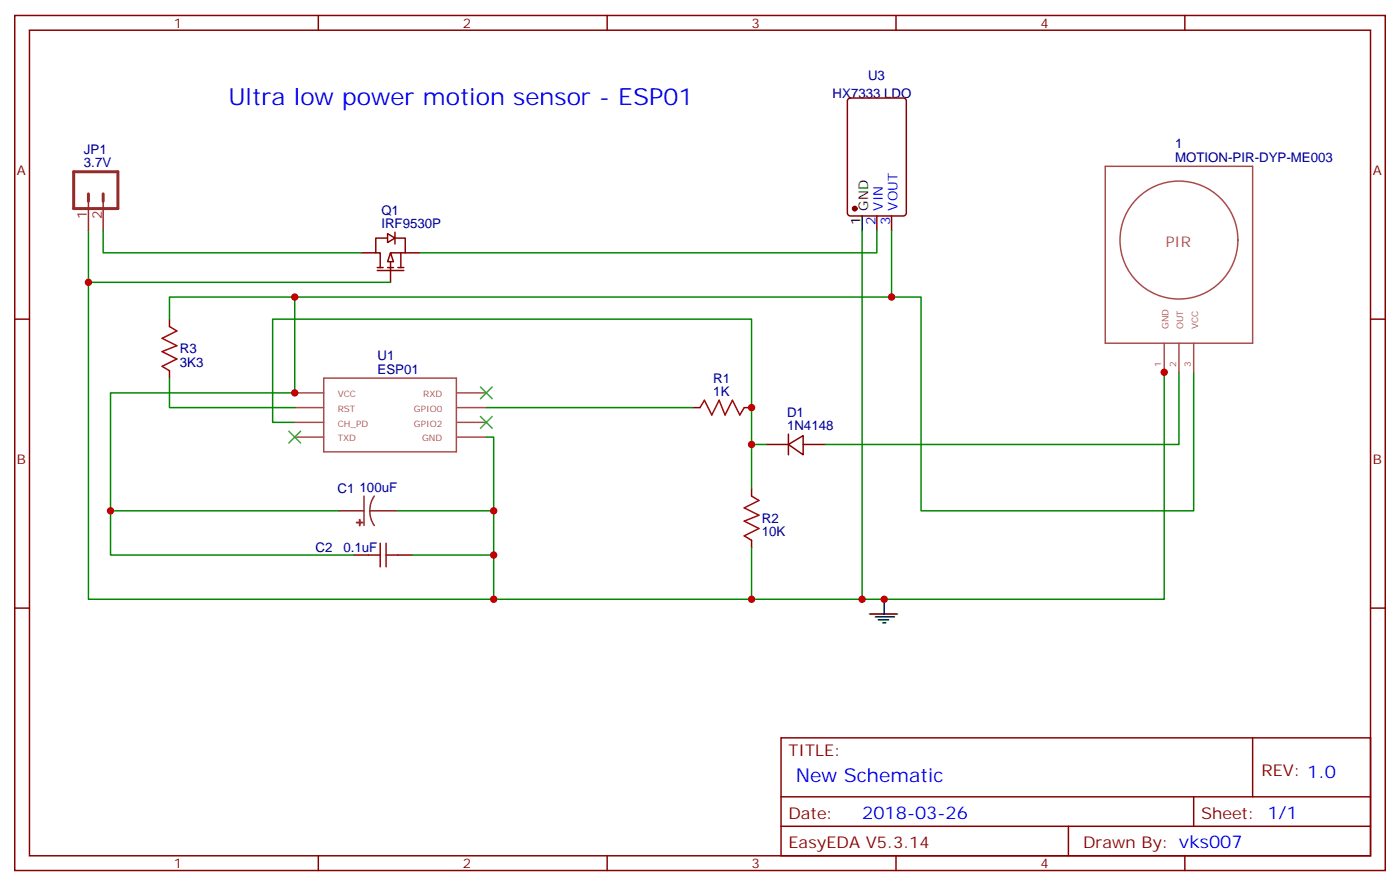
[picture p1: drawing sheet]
<svg xmlns="http://www.w3.org/2000/svg" width="335mm" height="212mm" viewBox="0 0 335 212" stroke-linecap="round" stroke-linejoin="round" font-family="sans-serif">
<g fill="none" stroke="#870000" stroke-width=".35">
<path d="M3.5 3.7h328.1v204.6h-328.1zM7.1 7.2h321v197.6h-321zM76.2 3.7v3.5M145.3 3.7v3.5M214.5 3.7v3.5M283.6 3.7v3.5M203.1 23.7l.5-.2h12.7a.71 .71 0 0 1 .7 .7v26.8a.76 .76 0 0 1-.7 .7h-12.7a.76 .76 0 0 1-.8-.7v-26.8zM92.8 57h-2.8v3.5h1v3.5M94.5 55.6v2.8M94.5 57h2.5v3.5h-3.5v7.1M209.9 51.7v3.5M213.4 51.7v3.5"/>
<path d="M3.5 76.4h3.6M40.6 76.4v1.7M86.4 60.5h3.6M90.3 64h1.4M90.3 64.7h6.4M92.8 64h1.4M95.2 64h1.5M96 60.5v3.5M97 60.5h3.5M328.1 76.4h3.5M40.6 88.7v1.8M165.8 97.5h1.8"/>
<path d="M178.2 97.5h1.7M179.9 116.9v1.8M183.4 106.4h5.3M188.7 106.4l3.6-2.2v4.6zM188.7 103.9v4.9M192.3 106.4h5.3M84.7 132.8h3.5M95.2 132.8h3.6M179.9 129.3v1.8M3.5 145.5h3.6M328.1 145.5h3.5M187 176.6h141.1v28.2h-141.1z"/>
<path d="M299.9 176.6v14.1M187 190.7h141.1M187 197.7h141.1M255.8 197.7v7.1M285.8 190.7v7M76.2 204.8v3.5M145.3 204.8v3.5M214.5 204.8v3.5M283.6 204.8v3.5"/>
</g>
<path d="M206.4 51.7v3.5M208.1 146.9h6.7M209.5 147.6h4.6M210.3 148.3h2.4M211.3 149h.7M211.7 143.4v3.5" fill="none" stroke="#000" stroke-width=".35"/>
<path d="M21.2 48.2v7M24.7 48.2v7M87.1 118.7v7.1M89.6 118.7l-.8 1.7-.3 1.8M81.1 122.2h6M88.5 122.2l.3 1.9 .8 1.7M88.5 122.2h6.7" fill="none" stroke="#8c2424" stroke-width=".35"/>
<g fill="#8c2424" stroke="#8c2424" stroke-width=".35">
<path d="M86.1 124.4v1.4z"/>
<path d="M85.4 125l1.4 .1z"/>
</g>
<path d="M40.6 78.1l1.7 1.1-3.5 1.8 3.5 1.7-3.5 1.4 3.5 1.8-3.5 1.8 1.8 1M167.6 97.5l1-1.7 1.8 3.5 1.8-3.5 1.4 3.5 1.7-3.5 1.8 3.5 1.1-1.8M179.9 118.7l1.8 1.1-3.5 1.7 3.5 1.8-3.5 1.4 3.5 1.8-3.5 1.7 1.7 1.1M88.2 132.8h2.8M91 130v5.6M92.4 130v5.6M92.4 132.8h2.8" fill="none" stroke="#a10000" stroke-width=".35"/>
<path d="M21.2 55.2v88.2h257.5v-54.7M206.4 55.2v88.2M70.6 71.1h-30v5.3M40.6 90.5v7h30M116.4 97.5h49.4M282.2 89.1v17.3h-84.6M285.8 89.1v33.1h-65.3v-51.1h-149.9v22.9h-44.1v28.2h54.6M70.6 101.1h-5.3v-24.7h114.6v30h3.5M179.9 106.4v10.5M179.9 131.1v12.3" fill="none" stroke="#008700" stroke-width=".35"/>
<path d="M17.6 41.1h10.6v8.8h-10.6zM21.2 46.4v1.8M24.7 46.4v1.8" fill="none" stroke="#8c2424" stroke-width=".71"/>
<path d="M70.6 97.5h6.9M70.6 94h6.9M77.5 90.5h31.7v17.6h-31.7zM109.5 97.5h6.9M109.5 94h6.9M70.6 104.6h6.9M70.6 101.1h6.9M109.5 104.6h6.9M109.5 101.1h6.9" fill="none" stroke="#a64a4a" stroke-width=".35"/>
<circle cx="204.6" cy="49.9" r=".53" fill="#870000" stroke="#870000" stroke-width=".35"/>
<g fill="#fff" stroke="#870000" stroke-width=".35">
<path d="M92.8 55.9l1.7 1.1-1.7 1z"/>
<path d="M93.5 60.5l.7 2.1h-1.4z"/>
</g>
<path d="M24.7 55.2v5.3h61.7M209.9 55.2v5.3h-109.4M213.4 55.2v15.9M21.2 67.6h72.3M116.4 104.6h1.8v38.8M26.5 122.2v10.6h58.2M95.2 122.2h23M98.8 132.8h19.4" fill="none" stroke="#008700" stroke-width=".35"/>
<path d="M115 99.7l2.8 2.8M115 92.6l2.8 2.8M117.8 99.7l-2.8 2.8M117.8 92.6l-2.8 2.8M69.1 103.2l2.9 2.8M72 103.2l-2.9 2.8" fill="none" stroke="#3c3" stroke-width=".35"/>
<g fill="none" stroke="#a64a4a" stroke-width=".35">
<path d="M264.6 39.8h35.3v42.3h-35.3zM278.7 82.1v7M282.2 82.1v7M285.8 82.1v7"/>
<circle cx="282.2" cy="57.4" r="14.1"/>
</g>
<g fill="#c00">
<circle cx="70.6" cy="71.1" r=".88"/>
<circle cx="179.9" cy="97.5" r=".88"/>
<circle cx="179.9" cy="106.4" r=".88"/>
<circle cx="70.6" cy="94" r=".88"/>
<circle cx="213.4" cy="71.1" r=".88"/>
<circle cx="26.5" cy="122.2" r=".88"/>
<circle cx="211.7" cy="143.4" r=".88"/>
<circle cx="206.4" cy="143.4" r=".88"/>
<circle cx="179.9" cy="143.4" r=".88"/>
<circle cx="21.2" cy="67.6" r=".88"/>
<circle cx="118.2" cy="143.4" r=".88"/>
<circle cx="118.2" cy="122.2" r=".88"/>
<circle cx="118.2" cy="132.8" r=".88"/>
<circle cx="278.7" cy="89.1" r=".88"/>
</g>
<text font-size="5.6" fill="#00f" x="54.7" y="25.2">Ultra low power motion sensor - ESP01</text>
<text font-size="4.6" fill="#00f" x="190.5" y="187.1">New Schematic</text>
<text font-size="4.2" fill="#00f" x="206.4" y="196">2018-03-26</text>
<g font-size="3.9" fill="#800">
<text x="188.7" y="180.8">TITLE:</text>
<text x="302" y="185.7">REV: 1.0</text>
<text x="188.7" y="196">Date:</text>
<text x="287.5" y="196">Sheet: 1/1</text>
<text x="188.7" y="203">EasyEDA V5.3.14</text>
<text x="259.3" y="203">Drawn By: vks007</text>
</g>
<text font-size="3.5" fill="#a54b4b" x="279" y="59.2">PIR</text>
<g font-size="3.2" fill="#800">
<text x="41.6" y="6.7">1</text>
<text x="110.8" y="6.7">2</text>
<text x="179.9" y="6.7">3</text>
<text x="249.1" y="6.7">4</text>
<text x="4.1" y="41.8">A</text>
<text x="328.6" y="41.8">A</text>
<text x="4.1" y="110.9">B</text>
<text x="328.6" y="110.9">B</text>
<text x="41.6" y="207.8">1</text>
<text x="110.8" y="207.8">2</text>
<text x="179.9" y="207.8">3</text>
<text x="249.1" y="207.8">4</text>
</g>
<g font-size="3.2" fill="#000080">
<text x="199.3" y="23.5">HX7333 LDO</text>
<text x="207.8" y="19.2">U3</text>
<text x="281.3" y="35.5">1</text>
<text x="20.1" y="40">3.7V</text>
<text x="20.1" y="36.9">JP1</text>
<text x="281.3" y="38.7">MOTION-PIR-DYP-ME003</text>
<text x="91.3" y="51.6">Q1</text>
<text x="91.3" y="54.5">IRF9530P</text>
<text x="43" y="87.8">3K3</text>
<text x="43" y="84.6">R3</text>
<text x="90.4" y="89.4">ESP01</text>
<text x="90.4" y="86.2">U1</text>
<text x="170.8" y="94.7">1K</text>
<text x="170.8" y="91.6">R1</text>
<text x="188.4" y="99.7">D1</text>
<text x="188.4" y="102.8">1N4148</text>
<text x="80.8" y="118.1">C1</text>
<text x="86.1" y="117.7">100uF</text>
<text x="182.4" y="125.2">R2</text>
<text x="182.4" y="128.3">10K</text>
<text x="75.5" y="132.2">C2</text>
<text x="82.2" y="132.2">0.1uF</text>
</g>
<g font-size="3.2" fill="#8d2323">
<text x="20.8" y="52.3" transform="rotate(-90 20.8 52.3)">1</text>
<text x="24.3" y="52.3" transform="rotate(-90 24.3 52.3)">2</text>
</g>
<g font-size="3.2">
<text x="206" y="53.9" transform="rotate(-90 206 53.9)">1</text>
<text x="207.8" y="50.4" transform="rotate(-90 207.8 50.4)">GND</text>
</g>
<g font-size="3.2" fill="#00f">
<text x="209.5" y="53.9" transform="rotate(-90 209.5 53.9)">2</text>
<text x="211.3" y="50.4" transform="rotate(-90 211.3 50.4)">VIN</text>
<text x="213.1" y="53.9" transform="rotate(-90 213.1 53.9)">3</text>
<text x="214.8" y="50.4" transform="rotate(-90 214.8 50.4)">VOUT</text>
</g>
<g font-size="2.1" fill="#a54b4b">
<text x="279.7" y="78.8" transform="rotate(-90 279.7 78.8)">GND</text>
<text x="283.3" y="78.8" transform="rotate(-90 283.3 78.8)">OUT</text>
<text x="286.8" y="78.8" transform="rotate(-90 286.8 78.8)">VCC</text>
<text x="278" y="87.8" transform="rotate(-90 278 87.8)">1</text>
<text x="281.5" y="87.8" transform="rotate(-90 281.5 87.8)">2</text>
<text x="285.1" y="87.8" transform="rotate(-90 285.1 87.8)">3</text>
<text x="80.9" y="95.1">VCC</text>
<text x="101.3" y="95.1">RXD</text>
<text x="80.9" y="98.6">RST</text>
<text x="99.1" y="98.6">GPIO0</text>
<text x="80.9" y="105.6">TXD</text>
<text x="80.9" y="102.1">CH_PD</text>
<text x="99.1" y="102.1">GPIO2</text>
<text x="101" y="105.6">GND</text>
</g>
</svg>
